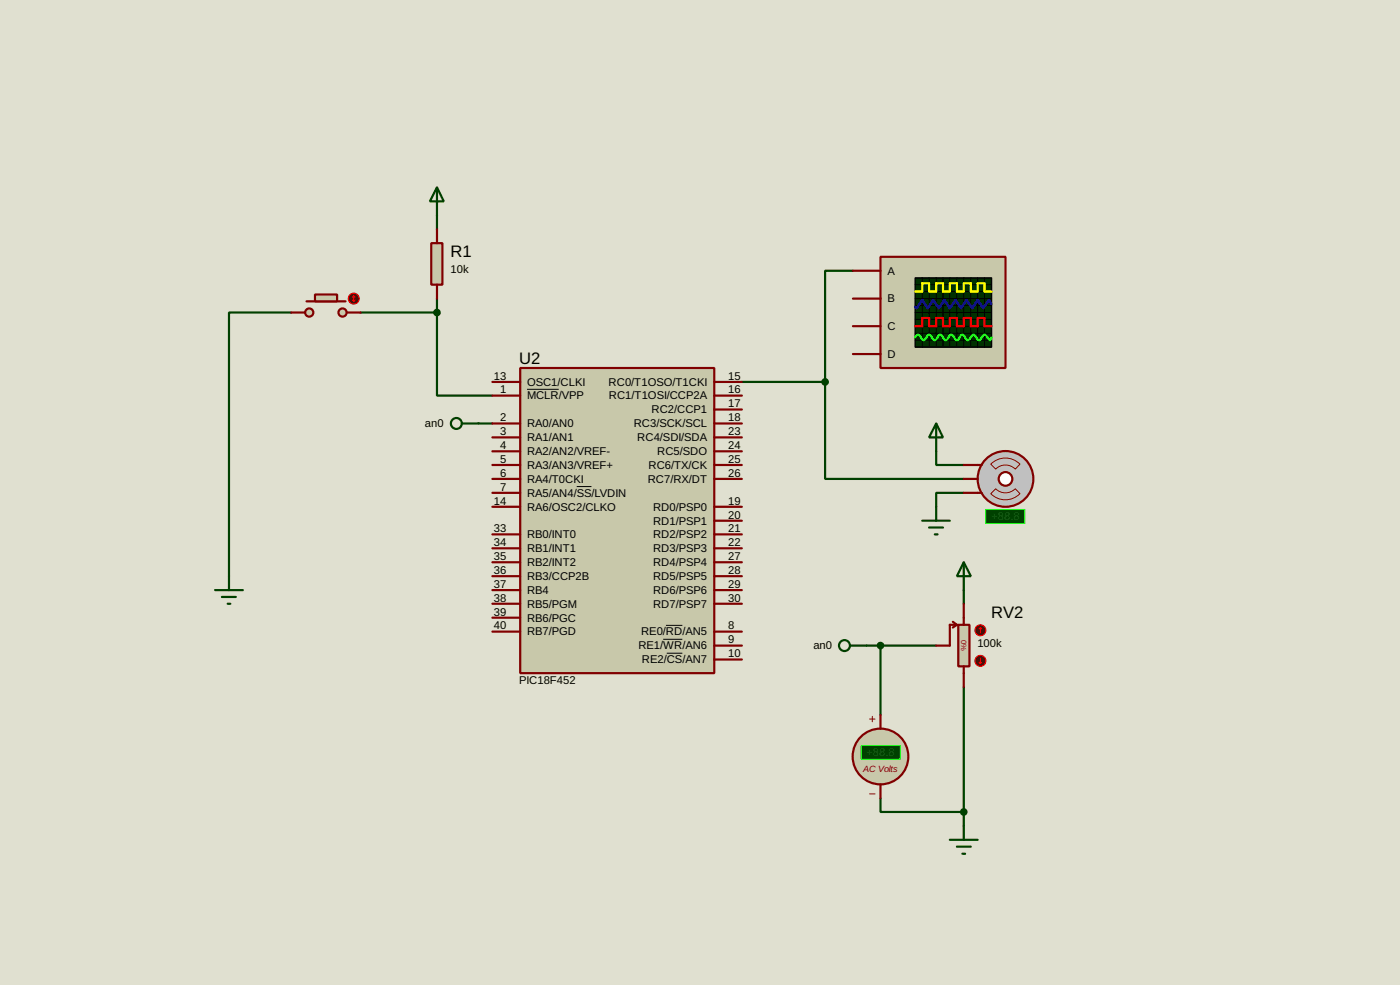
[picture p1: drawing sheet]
<svg xmlns="http://www.w3.org/2000/svg" width="256mm" height="180mm" viewBox="0 0 256 180" stroke-linecap="round" stroke-linejoin="round" font-family="sans-serif">
<path d="M0 0h256.5v180.3h-256.5z" fill="#e0e0d0"/>
<g fill="none" stroke="#004000" stroke-width=".4">
<path d="M80.1 39.4v2.6M53.4 57.2h-11.4v48.3M66.1 57.2h14M80.1 57.2v15.2h10.1M80.1 54.7v2.5M156.3 49.6h-5.1v20.3M87.7 77.5h2.5M135.9 69.9h15.3M151.2 69.9v17.8h25.4M171.5 82.6v2.5h5.1M176.6 90.2h-5.1v2.6M158.8 118.2h12.7"/>
<path d="M161.3 118.2v12.7M176.6 108v2.5M176.6 125.8v25.4M161.3 146.1v2.5h15.3"/>
</g>
<path d="M95.3 67.4h35.6v55.8h-35.6z" fill="#c8c8aa" stroke="#800000" stroke-width=".4"/>
<g fill="none" stroke="#800000" stroke-width=".4">
<path d="M90.2 72.4h5.1M90.2 77.5h5.1M90.2 69.9h5.1M130.9 72.4h5M130.9 77.5h5M130.9 69.9h5M130.9 75h5M90.2 80.1h5.1M90.2 82.6h5.1M90.2 85.1h5.1M90.2 87.7h5.1M90.2 90.2h5.1"/>
<path d="M90.2 92.8h5.1M90.2 97.8h5.1M130.9 80.1h5M130.9 82.6h5M130.9 85.1h5M130.9 87.7h5M130.9 92.8h5M130.9 95.3h5M130.9 97.8h5M90.2 115.6h5.1M90.2 100.4h5.1M90.2 102.9h5.1"/>
<path d="M90.2 105.5h5.1M90.2 108h5.1M90.2 110.5h5.1M90.2 113.1h5.1M130.9 115.6h5M130.9 118.2h5M130.9 100.4h5M130.9 102.9h5M130.9 105.5h5M130.9 108h5M130.9 110.5h5M130.9 120.7h5"/>
</g>
<path d="M96.6 71.3h5.8M105.7 89.1h2.7M121.5 117h3.5M122 114.5h3M122.2 119.6h2.8" fill="none" stroke="#000" stroke-width=".18"/>
<path d="M80.1 34.3l1.2 2.6h-2.5zM80.1 34.3v5.1" fill="none" stroke="#004000" stroke-width=".4"/>
<path d="M161.3 47h22.9v20.4h-22.9z" fill="#c8c8aa" stroke="#800000" stroke-width=".4"/>
<path d="M167.7 50.9h14v12.7h-14z" fill="#003000" stroke="#000" stroke-width=".25"/>
<g fill="none" stroke="#000" stroke-width=".18">
<path d="M167.7 54.7h14M167.7 52.1h14M167.7 53.4h14M167.7 55.9h14M167.7 58.5h14M167.7 59.7h14M167.7 57.2h14M169 50.9v12.7M170.2 50.9v12.7M171.5 50.9v12.7M172.8 50.9v12.7M174 50.9v12.7"/>
<path d="M175.3 50.9v12.7M176.6 50.9v12.7M177.9 50.9v12.7M179.1 50.9v12.7M180.4 50.9v12.7M167.7 61h14M167.7 62.3h14"/>
</g>
<path d="M167.7 53.4h1.3v-1.5h1.2v1.5h1.3v-1.5h1.3v1.5h1.2v-1.5h1.3v1.5h1.3v-1.5h1.3v1.5h1.2v-1.5h1.3v1.5h1.3" fill="none" stroke="#ff0" stroke-width=".4"/>
<path d="M167.7 59.7h1.3v-1.5h1.2v1.5h1.3v-1.5h1.3v1.5h1.2v-1.5h1.3v1.5h1.3v-1.5h1.3v1.5h1.2v-1.5h1.3v1.5h1.3" fill="none" stroke="#f00" stroke-width=".4"/>
<path d="M181.7 55.7l-.5-.8-1.1 1.5-1-1.5-1 1.5-1-1.5-1 1.5-1-1.5-1.1 1.5-1-1.5-1 1.5-1-1.5-1 1.5-1-1.5-1.1 1.5-.2-.2" fill="none" stroke="#00f" stroke-width=".4"/>
<path d="M167.7 61.8a.54 .54 0 0 1 .7-.4l.5 .7 .3 .2 .3-.2 .4-.7 .3-.1 .3 .1 .2 .4a.54 .54 0 0 0 .8 .3l.5-.7 .3-.1 .2 .1 .5 .7 .3 .2 .2-.2 .5-.7a.6 .6 0 0 1 .9 .5l.4 .4 .3-.2 .4-.7 .3-.1 .3 .1 .5 .7a.6 .6 0 0 0 .8-.5l.5-.3 .2 .1 .5 .7 .3 .2 .2-.2 .5-.7a.6 .6 0 0 1 .9 .5l.4 .4 .3-.5" fill="none" stroke="#0f0" stroke-width=".4"/>
<path d="M156.3 49.6h5M156.3 54.7h5M156.3 59.7h5M156.3 64.8h5" fill="none" stroke="#800000" stroke-width=".4"/>
<circle cx="151.1" cy="69.9" r=".5" fill="#004000" stroke="#004000" stroke-width=".4"/>
<circle cx="184.2" cy="87.7" r="5.1" fill="#c0c0c0" stroke="#800000" stroke-width=".4"/>
<circle cx="184.2" cy="87.7" r="1.25" fill="#feffff" stroke="#800000" stroke-width=".4"/>
<path d="M179.1 85.1h.8M179.1 90.2h.8" fill="none" stroke="#800000" stroke-width=".4"/>
<path d="M180.6 93.3h7.2v2.5h-7.2z" fill="#004000" stroke="#0f0" stroke-width=".2"/>
<path d="M181.5 85a3.7 3.7 0 0 1 5.4 0l-.9 .9a2.54 2.54 0 0 0-3.6 0zM182.4 89.5a2.53 2.53 0 0 0 3.6 0l.9 .9a3.7 3.7 0 0 1-5.4 0z" fill="none" stroke="#800000" stroke-width=".18"/>
<path d="M176.6 87.7h2.5M176.6 85.1h2.5M176.6 90.2h2.5" fill="none" stroke="#800000" stroke-width=".4"/>
<g fill="none" stroke="#004000" stroke-width=".4">
<path d="M84.6 77.5h3.1M171.5 77.5l1.3 2.6h-2.6zM171.5 77.5v5.1M169 95.3h5M170.2 96.6h2.6M171.3 97.8h.5M171.5 92.8v2.5M155.8 118.2h3"/>
<circle cx="83.6" cy="77.5" r="1"/>
<circle cx="154.7" cy="118.2" r="1"/>
</g>
<path d="M175.6 114.4h2v7.6h-2z" fill="#c8c8aa" stroke="#800000" stroke-width=".4"/>
<path d="M174.6 113.8l.7 .6M175.3 114.4l-.7 .5M175.3 114.4h-1.3v3.8h-2.5M176.6 110.5v3.9M176.6 122v3.8" fill="none" stroke="#800000" stroke-width=".4"/>
<circle cx="179.6" cy="121" r="1" fill="#400000" stroke="#f00" stroke-width=".2"/>
<path d="M179.4 121.2l.2 .3M179.6 120.5v1M179.9 121.2l-.3 .3" fill="none" stroke="#f00" stroke-width=".2"/>
<circle cx="179.6" cy="115.4" r="1" fill="#400000" stroke="#f00" stroke-width=".2"/>
<path d="M179.6 114.9l.3 .2M179.6 114.9l-.2 .2M179.6 114.9v1" fill="none" stroke="#f00" stroke-width=".2"/>
<path d="M79 44.5h2.1v7.6h-2.1z" fill="#c8c8aa" stroke="#800000" stroke-width=".4"/>
<path d="M80.1 42v2.5M80.1 52.1v2.6" fill="none" stroke="#800000" stroke-width=".4"/>
<circle cx="80" cy="57.2" r=".5" fill="#004000" stroke="#004000" stroke-width=".4"/>
<g fill="#c8c8aa" stroke="#800000" stroke-width=".4">
<circle cx="62.7" cy="57.2" r=".75"/>
<circle cx="56.6" cy="57.2" r=".75"/>
</g>
<path d="M56.2 55.2h7.1" fill="none" stroke="#800000" stroke-width=".4"/>
<path d="M57.7 53.9h4.1v1.3h-4.1z" fill="#c8c8aa" stroke="#800000" stroke-width=".4"/>
<path d="M53.4 57.2h2.5M63.6 57.2h2.5" fill="none" stroke="#800000" stroke-width=".4"/>
<circle cx="64.8" cy="54.7" r="1" fill="#400000" stroke="#f00" stroke-width=".2"/>
<path d="M64.6 54.9l.2 .3M64.8 54.2v1M64.8 54.2l-.2 .2M64.8 54.2l.3 .2M65.1 54.9l-.3 .3" fill="none" stroke="#f00" stroke-width=".2"/>
<path d="M39.4 108h5.1M40.7 109.3h2.5M41.7 110.5h.5M42 105.5v2.5" fill="none" stroke="#004000" stroke-width=".4"/>
<circle cx="161.3" cy="138.5" r="5.1" fill="#c8c8aa" stroke="#800000" stroke-width=".4"/>
<path d="M159.3 131.6h1M159.8 131.1v1M159.3 145.3h1" fill="none" stroke="#800000" stroke-width=".18"/>
<path d="M157.8 136.5h7.1v2.5h-7.1z" fill="#004000" stroke="#0f0" stroke-width=".2"/>
<path d="M161.3 130.9v2.5M161.3 143.6v2.5" fill="none" stroke="#800000" stroke-width=".4"/>
<g fill="#004000" stroke="#004000" stroke-width=".4">
<circle cx="161.3" cy="118.2" r=".5"/>
<circle cx="176.5" cy="148.6" r=".5"/>
</g>
<path d="M176.6 102.9l1.3 2.6h-2.6zM176.6 102.9v5.1M174 153.7h5.1M175.3 155h2.6M176.3 156.3h.5M176.6 151.2v2.5" fill="none" stroke="#004000" stroke-width=".4"/>
<g font-size="3.4">
<text x="82.6" y="47.1">R1</text>
<text x="95.1" y="66.6">U2</text>
<text x="181.6" y="113.1">RV2</text>
</g>
<g font-size="2.3">
<text x="82.6" y="50">10k</text>
<text x="162.6" y="50.3">A</text>
<text x="162.6" y="55.4">B</text>
<text x="162.6" y="60.4">C</text>
<text x="162.6" y="65.5">D</text>
<text x="90.5" y="69.5">13</text>
<text x="91.6" y="72">1</text>
<text x="96.6" y="70.6">OSC1/CLKI</text>
<text x="111.5" y="70.6">RC0/T1OSO/T1CKI</text>
<text x="133.4" y="69.5">15</text>
<text x="133.4" y="72">16</text>
<text x="91.6" y="77.1">2</text>
<text x="96.6" y="73.1">MCLR/VPP</text>
<text x="111.6" y="73.1">RC1/T1OSI/CCP2A</text>
<text x="119.4" y="75.7">RC2/CCP1</text>
<text x="133.4" y="74.6">17</text>
<text x="133.4" y="77.1">18</text>
<text x="77.9" y="78.2">an0</text>
<text x="91.6" y="79.7">3</text>
<text x="91.6" y="82.2">4</text>
<text x="96.6" y="78.2">RA0/AN0</text>
<text x="96.6" y="80.8">RA1/AN1</text>
<text x="96.6" y="83.3">RA2/AN2/VREF-</text>
<text x="116.1" y="78.2">RC3/SCK/SCL</text>
<text x="116.8" y="80.8">RC4/SDI/SDA</text>
<text x="120.4" y="83.3">RC5/SDO</text>
<text x="133.4" y="79.7">23</text>
<text x="133.4" y="82.2">24</text>
<text x="91.6" y="84.7">5</text>
<text x="91.6" y="87.3">6</text>
<text x="91.6" y="89.8">7</text>
<text x="96.6" y="85.8">RA3/AN3/VREF+</text>
<text x="96.6" y="88.4">RA4/T0CKI</text>
<text x="118.7" y="88.4">RC7/RX/DT</text>
<text x="118.8" y="85.8">RC6/TX/CK</text>
<text x="133.4" y="84.7">25</text>
<text x="133.4" y="87.3">26</text>
<text x="90.5" y="92.4">14</text>
<text x="96.6" y="90.9">RA5/AN4/SS/LVDIN</text>
<text x="96.6" y="93.5">RA6/OSC2/CLKO</text>
<text x="119.7" y="93.5">RD0/PSP0</text>
<text x="133.4" y="92.4">19</text>
<text x="133.4" y="94.9">20</text>
<text x="90.5" y="97.4">33</text>
<text x="90.5" y="100">34</text>
<text x="96.6" y="98.5">RB0/INT0</text>
<text x="96.6" y="101.1">RB1/INT1</text>
<text x="119.7" y="96">RD1/PSP1</text>
<text x="119.7" y="98.5">RD2/PSP2</text>
<text x="119.7" y="101.1">RD3/PSP3</text>
<text x="133.4" y="97.4">21</text>
<text x="133.4" y="100">22</text>
<text x="90.5" y="102.5">35</text>
<text x="90.5" y="105.1">36</text>
<text x="90.5" y="107.6">37</text>
<text x="96.6" y="103.6">RB2/INT2</text>
<text x="96.6" y="106.2">RB3/CCP2B</text>
<text x="119.7" y="103.6">RD4/PSP4</text>
<text x="119.7" y="106.2">RD5/PSP5</text>
<text x="133.4" y="102.5">27</text>
<text x="133.4" y="105.1">28</text>
<text x="133.4" y="107.6">29</text>
<text x="90.5" y="110.1">38</text>
<text x="90.5" y="112.7">39</text>
<text x="96.6" y="108.7">RB4</text>
<text x="96.6" y="111.2">RB5/PGM</text>
<text x="96.6" y="113.8">RB6/PGC</text>
<text x="119.7" y="108.7">RD6/PSP6</text>
<text x="119.7" y="111.2">RD7/PSP7</text>
<text x="133.4" y="110.1">30</text>
<text x="90.5" y="115.2">40</text>
<text x="96.6" y="116.3">RB7/PGD</text>
<text x="117" y="118.9">RE1/WR/AN6</text>
<text x="117.5" y="116.3">RE0/RD/AN5</text>
<text x="133.4" y="115.2">8</text>
<text x="133.4" y="117.8">9</text>
<text x="149" y="118.9">an0</text>
<text x="179.1" y="118.5">100k</text>
<text x="95.1" y="125.3">PIC18F452</text>
<text x="117.6" y="121.4">RE2/CS/AN7</text>
<text x="133.4" y="120.3">10</text>
</g>
<g font-size="2.3" fill="#008000">
<text x="181.6" y="95.2">+88.8</text>
<text x="158.7" y="138.4">+88.8</text>
</g>
<text font-size="1.9" fill="#800000" x="158.2" y="141.3">AC Volts</text>
<text font-size="1.6" fill="#c00000" x="176.1" y="117.2" transform="rotate(90 176.1 117.2)">0%</text>
</svg>
